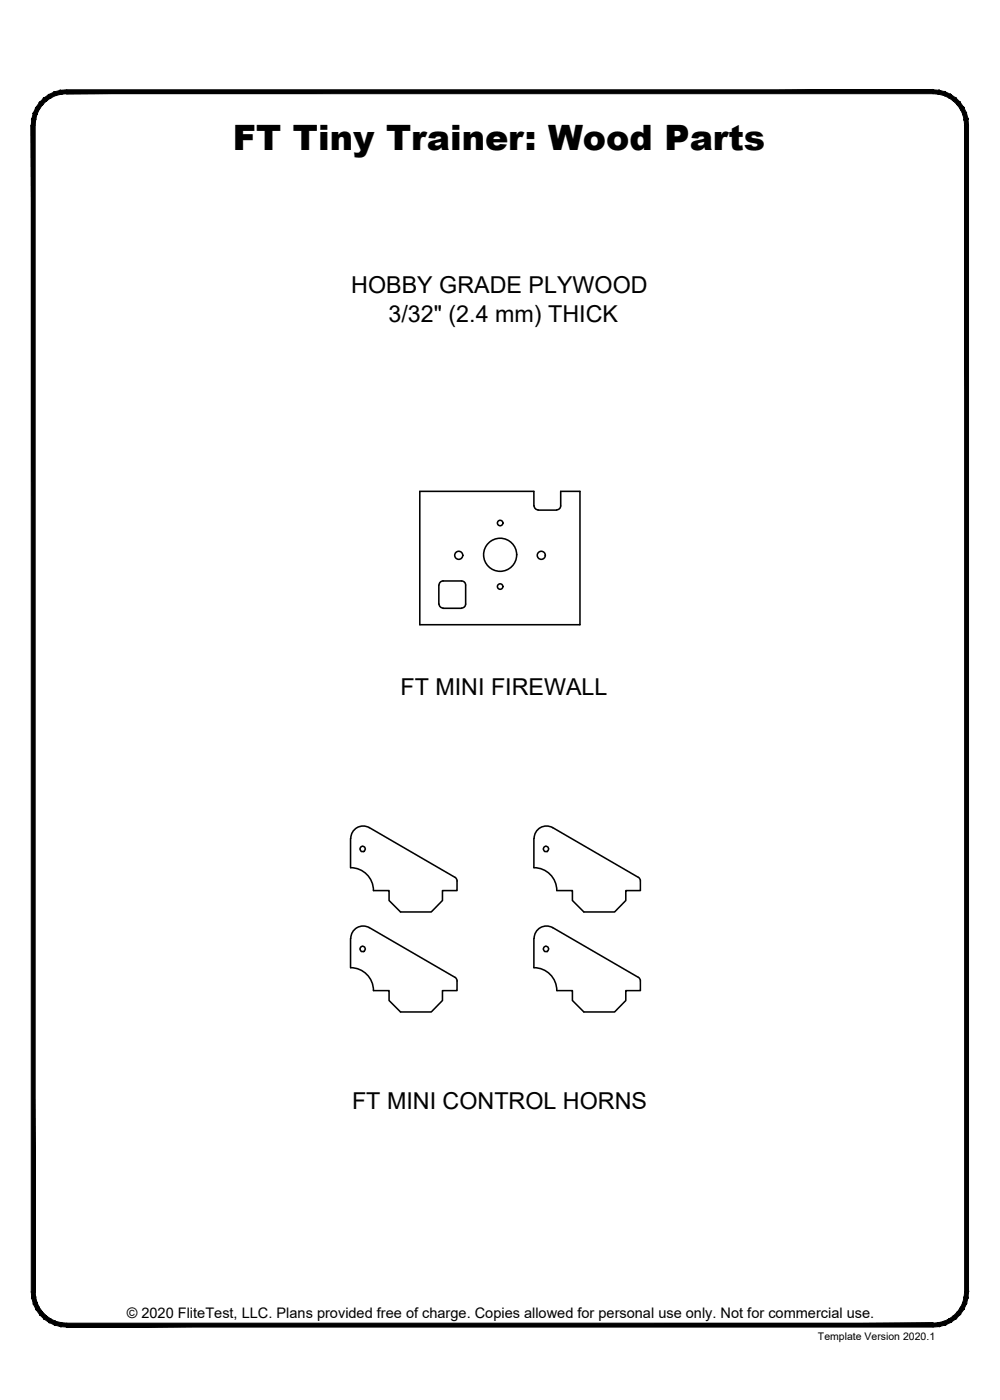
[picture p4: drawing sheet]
<svg xmlns="http://www.w3.org/2000/svg" width="190mm" height="267mm" viewBox="0 0 190 267" stroke-linecap="round" stroke-linejoin="round" font-family="sans-serif">
<!-- layer: 22 TILED -->
<g fill="#000" stroke="#000" stroke-width=".19">
<path d="M11.5 17.2l1.2-.1v.8zM11.5 17.2l.2 .7h1zM10.4 17.5l1.1-.3 .2 .7zM10.4 17.5l.2 .7 1.1-.3zM9.3 18l1.1-.5 .2 .7zM9.3 18l.4 .6 .9-.4zM8.3 18.7l1-.7 .4 .6zM8.3 18.7l.5 .5 .9-.6zM8.3 18.7l.5 .5-1.3 .3zM7.5 19.5l.6 .5 .7-.8zM7.5 19.5l.6 .5-1.3 .5zM6.8 20.5l.7 .3 .6-.8zM6.8 20.5l.7 .3-1.1 .7zM6.4 21.5l.6 .3 .5-1zM6.4 21.5l.6 .3-.9 .9zM6.1 22.7l.7 .1 .2-1zM6.1 22.7l.7 .1-.8 1.1zM6.8 22.8l-.8 1.1h.7z"/>
<path d="M12.7 17.9h165.1v-.8zM12.7 17.1h165.1l-165.1 .8z"/>
<path d="M6 23.9l.7 222.2v-222.2zM6 23.9l.7 222.2h-.7z"/>
<path d="M184.4 22.7l.1 1.2h-.7zM183.7 22.8l.1 1.1 .6-1.2zM184.1 21.5l.3 1.2-.7 .1zM183.4 21.8l.3 1 .4-1.3zM183.6 20.5l.5 1-.7 .3zM183 20.8l.4 1 .2-1.3zM182.9 19.5l.7 1-.6 .3zM182.4 20l.6 .8-.1-1.3zM182.1 18.7l.8 .8-.5 .5zM182.1 18.7l-.5 .5 .8 .8zM181.1 18l1 .7-.5 .5zM181.1 18l-.3 .6 .8 .6zM180.1 17.5l1 .5-.3 .6zM180.1 17.5l-.3 .7 1 .4zM178.9 17.2l1.2 .3-.3 .7zM178.9 17.2l-.1 .7 1 .3zM177.8 17.1l1.1 .1-.1 .7zM177.8 17.1v.8h1z"/>
<path d="M6 246.1h.7l-.6 1.2zM6.7 246.1l-.6 1.2 .7-.2zM6.1 247.3l.7-.2-.4 1.3zM6.8 247.1l-.4 1.3 .6-.3zM6.4 248.4l.6-.3-.2 1.3zM7 248.1l-.2 1.3 .7-.3zM6.8 249.4l.7-.3v1.3zM7.5 249.1v1.3l.6-.5zM7.5 250.4l.6-.5 .2 1.3zM8.1 249.9l.2 1.3 .5-.5zM8.8 250.7l.5 1.2-1-.7zM8.8 250.7l.5 1.2 .4-.6zM9.7 251.3l.7 1.1-1.1-.5zM9.7 251.3l.7 1.1 .2-.7zM10.6 251.7l.9 1-1.1-.3zM10.6 251.7l.9 1 .2-.7zM11.7 252l1 .8-1.2-.1zM11.7 252l1 .8v-.7z"/>
<path d="M12.7 252.1v.7l165.1-.7zM12.7 252.8l165.1-.7v.7z"/>
<path d="M177.8 252.1l1.1 .6-1.1 .1zM177.8 252.1l1.1 .6-.1-.7zM178.8 252l1.3 .4-1.2 .3zM178.8 252l1.3 .4-.3-.7zM179.8 251.7l1.3 .2-1 .5zM179.8 251.7l1.3 .2-.3-.6zM180.8 251.3l1.3-.1-1 .7zM180.8 251.3l1.3-.1-.5-.5zM181.6 250.7l1.3-.3-.8 .8zM181.6 250.7l1.3-.3-.5-.5zM182.4 249.9l1.2-.5-.7 1zM183 249.1l-.6 .8 1.2-.5zM183 249.1l1.1-.7-.5 1zM183.4 248.1l-.4 1 1.1-.7zM183.4 248.1l1-.8-.3 1.1zM183.7 247.1l-.3 1 1-.8zM184.5 246.1l-.1 1.2-.7-.2zM183.8 246.1l-.1 1 .8-1z"/>
<path d="M183.8 23.9v222.2h.7zM183.8 23.9h.7v222.2z"/>
</g>
<!-- layer: 01 CUT -->
<g fill="none" stroke="#000" stroke-width=".3">
<path d="M101.7 96.4v-2.8h-21.7v25.4h30.5v-25.4h-3.7v2.8M101.8 96.4a.77 .77 0 0 0 .7 .7M102.5 97.2h3.5M106.8 96.4a.77 .77 0 0 1-.8 .7M83.6 111.5v3.6M83.6 111.4a.77 .77 0 0 1 .8-.7h3.5a.77 .77 0 0 1 .8 .7M83.6 115.1a.77 .77 0 0 0 .8 .7M84.4 115.9h3.5M88.7 115.1a.77 .77 0 0 1-.8 .7M88.7 111.5v3.6M66.8 159.7v5.6M70.3 157.7l16.4 9.4 .4 .7"/>
<path d="M70.4 157.7a2.36 2.36 0 0 0-3.6 2M101.7 159.7v5.6M105.3 157.7l16.3 9.4M105.3 157.7a2.36 2.36 0 0 0-3.5 2M66.8 178.8v5.5M66.8 165.3a4.3 4.3 0 0 1 4.3 4.4h3v1.8l2.2 2.2h5.9l2.1-2.2v-1.8h2.8v-1.9M68.7 161.4l.4-.2 .4 .2 .1 .3-.3 .5h-.4l-.2-.1-.1-.4zM70.3 176.7l16.4 9.5 .4 .7M70.4 176.7a2.36 2.36 0 0 0-3.6 2.1M101.7 178.8v5.5M101.7 165.3a4.3 4.3 0 0 1 4.4 4.4h2.9v1.8l2.2 2.2h5.9l2.1-2.2v-1.8h2.8v-1.9M103.6 161.4l.4-.2 .4 .2 .1 .3-.3 .5h-.4l-.2-.1-.1-.4z"/>
<path d="M105.3 176.7l16.3 9.5M105.3 176.7a2.36 2.36 0 0 0-3.5 2.1M121.6 167.1l.4 .7M66.8 184.3a4.3 4.3 0 0 1 4.3 4.4h3v1.9l2.2 2.2h5.9l2.1-2.2v-1.9h2.8v-1.8M68.7 180.4l.4-.2 .4 .2 .1 .4-.3 .5h-.4l-.2-.2-.1-.3zM101.7 184.3a4.3 4.3 0 0 1 4.4 4.4h2.9v1.9l2.2 2.2h5.9l2.1-2.2v-1.9h2.8v-1.8M103.6 180.4l.4-.2 .4 .2 .1 .4-.3 .5h-.4l-.2-.2-.1-.3zM121.6 186.2l.4 .7"/>
<circle cx="95.3" cy="99.6" r=".52"/>
<circle cx="87.4" cy="105.8" r=".77"/>
<circle cx="95.3" cy="105.7" r="3.2"/>
<circle cx="95.3" cy="111.7" r=".52"/>
<circle cx="103.1" cy="105.8" r=".77"/>
</g>
<text font-size="6.7" x="44.4" y="28.6">FT Tiny Trainer: Wood Parts</text>
<g font-size="4.4">
<text x="66.9" y="55.9">HOBBY GRADE PLYWOOD</text>
<text x="74" y="61.3">3/32&quot; (2.4 mm) THICK</text>
<text x="76.3" y="132.3">FT MINI FIREWALL</text>
<text x="67.1" y="211.2">FT MINI CONTROL HORNS</text>
</g>
<text font-size="2.8" x="24.2" y="251.1">© 2020 FliteTest, LLC. Plans provided free of charge. Copies allowed for personal use only. Not for commercial use.</text>
<text font-size="2" x="155.8" y="255.3">Template Version 2020.1</text>
</svg>
